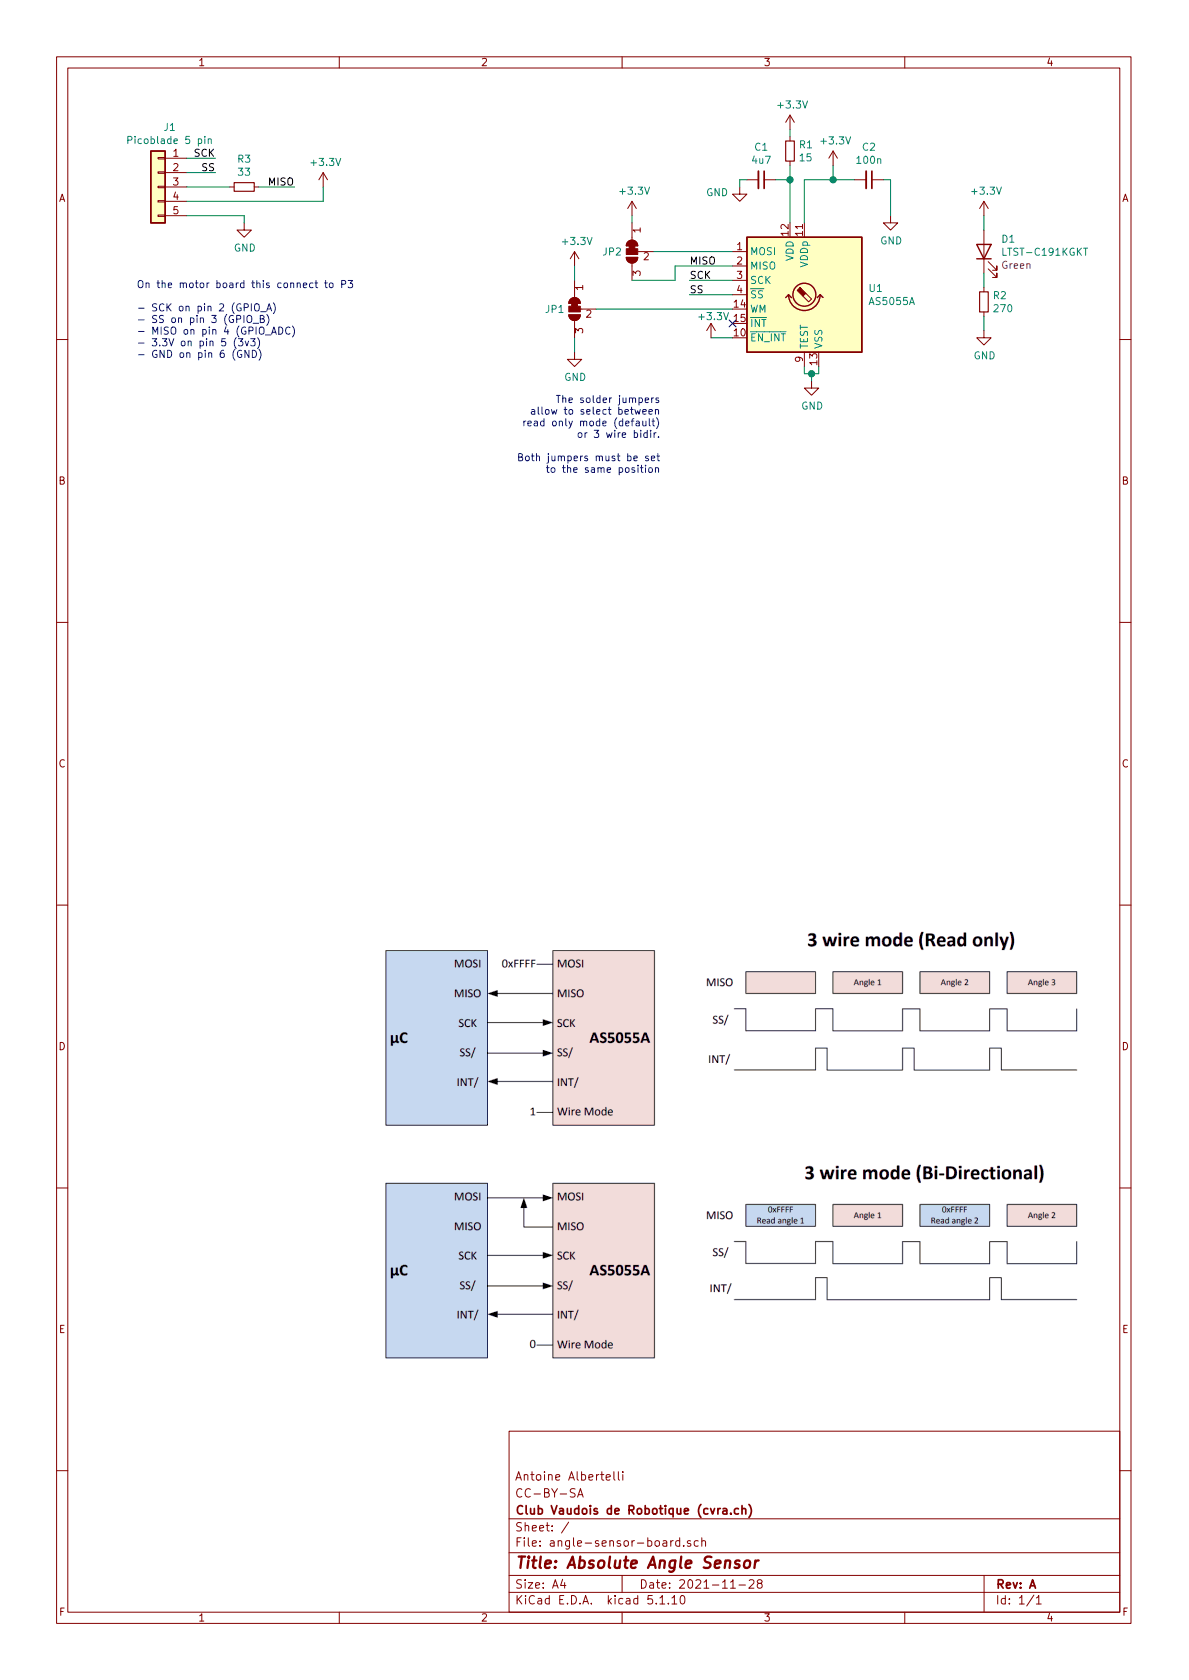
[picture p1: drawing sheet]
EESchema Schematic File Version 4
EELAYER 30 0
EELAYER END
$Descr A4 8268 11693 portrait
encoding utf-8
Sheet 1 1
Title "Absolute Angle Sensor"
Date "2021-11-28"
Rev "A"
Comp "Club Vaudois de Robotique (cvra.ch)"
Comment1 "CC-BY-SA"
Comment2 "Antoine Albertelli"
Comment3 ""
Comment4 ""
$EndDescr
$Comp
L Connector_Generic:Conn_01x05 J1
U 1 1
P 1100 1300
F 0 "J1" H 1018 1717 50  0000 C CNN
F 1 "Picoblade 5 pin" H 1018 1626 50  0000 C CNN
F 2 "Connector_Molex:Molex_PicoBlade_53261-0571_1x05-1MP_P1.25mm_Horizontal" H 1100 1300 50  0001 C CNN
F 3 "https://www.molex.com/pdm_docs/sd/532610571_sd.pdf" H 1100 1300 50  0001 C CNN
F 4 "WM7623CT-ND" H 1100 1300 50  0001 C CNN "digikey#"
	1    1100 1300
	-1   0    0    -1  
$EndComp
$Comp
L power:GND #PWR0101
U 1 1
P 1700 1550
F 0 "#PWR0101" H 1700 1300 50  0001 C CNN
F 1 "GND" H 1705 1377 50  0000 C CNN
F 2 "" H 1700 1550 50  0001 C CNN
F 3 "" H 1700 1550 50  0001 C CNN
	1    1700 1550
	1    0    0    -1  
$EndComp
Wire Wire Line
	1300 1500 1700 1500
Wire Wire Line
	1700 1500 1700 1550
$Comp
L power:+3.3V #PWR0102
U 1 1
P 2250 1300
F 0 "#PWR0102" H 2250 1150 50  0001 C CNN
F 1 "+3.3V" H 2265 1473 50  0000 C CNN
F 2 "" H 2250 1300 50  0001 C CNN
F 3 "" H 2250 1300 50  0001 C CNN
	1    2250 1300
	1    0    0    -1  
$EndComp
Wire Wire Line
	1300 1400 2250 1400
Wire Wire Line
	2250 1400 2250 1300
Text Label 1500 1200 2    50   ~ 0
SS
Text Label 1500 1100 2    50   ~ 0
SCK
Wire Wire Line
	1500 1200 1300 1200
Text Label 2050 1300 2    50   ~ 0
MISO
Wire Wire Line
	1500 1100 1300 1100
Text Notes 950  2500 0    50   ~ 0
On the motor board this connect to P3\n\n- SCK on pin 2 (GPIO_A)\n- SS on pin 3 (GPIO_B)\n- MISO on pin 4 (GPIO_ADC)\n- 3.3V on pin 5 (3v3)\n- GND on pin 6 (GND)
$Comp
L Device:R_Small R1
U 1 1
P 5500 1050
F 0 "R1" H 5559 1096 50  0000 L CNN
F 1 "15" H 5559 1005 50  0000 L CNN
F 2 "Resistor_SMD:R_0603_1608Metric_Pad0.98x0.95mm_HandSolder" H 5500 1050 50  0001 C CNN
F 3 "https://www.te.com/commerce/DocumentDelivery/DDEController?Action=srchrtrv&DocNm=1773204-3&DocType=DS&DocLang=English" H 5500 1050 50  0001 C CNN
F 4 "A129666CT-ND" H 5500 1050 50  0001 C CNN "digikey#"
	1    5500 1050
	1    0    0    -1  
$EndComp
$Comp
L Device:C_Small C1
U 1 1
P 5300 1250
F 0 "C1" V 5071 1250 50  0000 C CNN
F 1 "4u7" V 5162 1250 50  0000 C CNN
F 2 "Capacitor_SMD:C_0603_1608Metric_Pad1.08x0.95mm_HandSolder" H 5300 1250 50  0001 C CNN
F 3 "https://media.digikey.com/pdf/Data%20Sheets/Samsung%20PDFs/CL10A475KQ8NNNC_Spec.pdf" H 5300 1250 50  0001 C CNN
F 4 "1276-1045-1-ND" V 5300 1250 50  0001 C CNN "digikey#"
	1    5300 1250
	0    1    1    0   
$EndComp
$Comp
L power:+3.3V #PWR0103
U 1 1
P 5500 900
F 0 "#PWR0103" H 5500 750 50  0001 C CNN
F 1 "+3.3V" H 5515 1073 50  0000 C CNN
F 2 "" H 5500 900 50  0001 C CNN
F 3 "" H 5500 900 50  0001 C CNN
	1    5500 900 
	1    0    0    -1  
$EndComp
Wire Wire Line
	5400 1250 5500 1250
Wire Wire Line
	5500 1250 5500 1150
Wire Wire Line
	5500 1250 5500 1550
Connection ~ 5500 1250
$Comp
L power:GND #PWR0104
U 1 1
P 5150 1300
F 0 "#PWR0104" H 5150 1050 50  0001 C CNN
F 1 "GND" H 5072 1263 50  0000 R CNN
F 2 "" H 5150 1300 50  0001 C CNN
F 3 "" H 5150 1300 50  0001 C CNN
	1    5150 1300
	1    0    0    -1  
$EndComp
Wire Wire Line
	5200 1250 5150 1250
Wire Wire Line
	5150 1250 5150 1300
Wire Wire Line
	5500 950  5500 900 
$Comp
L power:+3.3V #PWR0105
U 1 1
P 5800 1150
F 0 "#PWR0105" H 5800 1000 50  0001 C CNN
F 1 "+3.3V" H 5815 1323 50  0000 C CNN
F 2 "" H 5800 1150 50  0001 C CNN
F 3 "" H 5800 1150 50  0001 C CNN
	1    5800 1150
	1    0    0    -1  
$EndComp
Wire Wire Line
	5600 1550 5600 1250
Wire Wire Line
	5600 1250 5800 1250
Wire Wire Line
	5800 1250 5800 1150
$Comp
L Device:C_Small C2
U 1 1
P 6050 1250
F 0 "C2" V 5821 1250 50  0000 C CNN
F 1 "100n" V 5912 1250 50  0000 C CNN
F 2 "Capacitor_SMD:C_0603_1608Metric_Pad1.08x0.95mm_HandSolder" H 6050 1250 50  0001 C CNN
F 3 "~" H 6050 1250 50  0001 C CNN
F 4 "1276-1006-1-ND" V 6050 1250 50  0001 C CNN "digikey#"
	1    6050 1250
	0    1    1    0   
$EndComp
$Comp
L power:GND #PWR0106
U 1 1
P 6200 1500
F 0 "#PWR0106" H 6200 1250 50  0001 C CNN
F 1 "GND" H 6205 1327 50  0000 C CNN
F 2 "" H 6200 1500 50  0001 C CNN
F 3 "" H 6200 1500 50  0001 C CNN
	1    6200 1500
	1    0    0    -1  
$EndComp
Wire Wire Line
	6200 1500 6200 1250
Wire Wire Line
	6200 1250 6150 1250
Wire Wire Line
	5800 1250 5950 1250
Connection ~ 5800 1250
$Comp
L power:GND #PWR0107
U 1 1
P 5650 2650
F 0 "#PWR0107" H 5650 2400 50  0001 C CNN
F 1 "GND" H 5655 2477 50  0000 C CNN
F 2 "" H 5650 2650 50  0001 C CNN
F 3 "" H 5650 2650 50  0001 C CNN
	1    5650 2650
	1    0    0    -1  
$EndComp
Wire Wire Line
	5600 2550 5600 2600
Wire Wire Line
	5600 2600 5650 2600
Wire Wire Line
	5650 2600 5650 2650
Wire Wire Line
	5650 2600 5700 2600
Wire Wire Line
	5700 2600 5700 2550
Connection ~ 5650 2600
$Comp
L power:GND #PWR0108
U 1 1
P 4000 2450
F 0 "#PWR0108" H 4000 2200 50  0001 C CNN
F 1 "GND" H 4005 2277 50  0000 C CNN
F 2 "" H 4000 2450 50  0001 C CNN
F 3 "" H 4000 2450 50  0001 C CNN
	1    4000 2450
	1    0    0    -1  
$EndComp
$Comp
L power:+3.3V #PWR0109
U 1 1
P 4950 2350
F 0 "#PWR0109" H 4950 2200 50  0001 C CNN
F 1 "+3.3V" H 4965 2500 50  0000 C CNN
F 2 "" H 4950 2350 50  0001 C CNN
F 3 "" H 4950 2350 50  0001 C CNN
	1    4950 2350
	1    0    0    -1  
$EndComp
Wire Wire Line
	4950 2350 5100 2350
NoConn ~ 5100 2250
Text Label 4800 2050 0    50   ~ 0
SS
Wire Wire Line
	4800 2050 5100 2050
Text Label 4800 1950 0    50   ~ 0
SCK
Wire Wire Line
	4800 1950 5100 1950
$Comp
L power:+3.3V #PWR0110
U 1 1
P 4400 1500
F 0 "#PWR0110" H 4400 1350 50  0001 C CNN
F 1 "+3.3V" H 4415 1673 50  0000 C CNN
F 2 "" H 4400 1500 50  0001 C CNN
F 3 "" H 4400 1500 50  0001 C CNN
	1    4400 1500
	1    0    0    -1  
$EndComp
Text Label 4800 1850 0    50   ~ 0
MISO
Text Notes 4600 3300 2    50   ~ 0
The solder jumpers\nallow to select between\nread only mode (default)\nor 3 wire bidir.\n\nBoth jumpers must be set\nto the same position
$Comp
L Device:LED D1
U 1 1
P 6850 1750
F 0 "D1" V 6934 1632 50  0000 R CNN
F 1 "LTST-C191KGKT" V 6843 1632 50  0000 R CNN
F 2 "LED_SMD:LED_0603_1608Metric_Castellated" H 6850 1750 50  0001 C CNN
F 3 "https://optoelectronics.liteon.com/upload/download/DS22-2000-228/LTST-C191KGKT.PDF" H 6850 1750 50  0001 C CNN
F 4 "160-1446-1-ND" V 6850 1750 50  0001 C CNN "digikey#"
F 5 "Green" V 6752 1632 50  0000 R CNN "color"
	1    6850 1750
	0    -1   -1   0   
$EndComp
$Comp
L Device:R_Small R2
U 1 1
P 6850 2100
F 0 "R2" H 6909 2146 50  0000 L CNN
F 1 "270" H 6909 2055 50  0000 L CNN
F 2 "Resistor_SMD:R_0603_1608Metric_Pad0.98x0.95mm_HandSolder" H 6850 2100 50  0001 C CNN
F 3 "https://www.te.com/commerce/DocumentDelivery/DDEController?Action=srchrtrv&DocNm=1773204-3&DocType=DS&DocLang=English" H 6850 2100 50  0001 C CNN
F 4 "A129681CT-ND" H 6850 2100 50  0001 C CNN "digikey#"
	1    6850 2100
	1    0    0    -1  
$EndComp
$Comp
L power:GND #PWR0111
U 1 1
P 6850 2300
F 0 "#PWR0111" H 6850 2050 50  0001 C CNN
F 1 "GND" H 6855 2127 50  0000 C CNN
F 2 "" H 6850 2300 50  0001 C CNN
F 3 "" H 6850 2300 50  0001 C CNN
	1    6850 2300
	1    0    0    -1  
$EndComp
$Comp
L power:+3.3V #PWR0112
U 1 1
P 6850 1500
F 0 "#PWR0112" H 6850 1350 50  0001 C CNN
F 1 "+3.3V" H 6865 1673 50  0000 C CNN
F 2 "" H 6850 1500 50  0001 C CNN
F 3 "" H 6850 1500 50  0001 C CNN
	1    6850 1500
	1    0    0    -1  
$EndComp
Wire Wire Line
	6850 1500 6850 1600
Wire Wire Line
	6850 1900 6850 2000
Wire Wire Line
	6850 2200 6850 2300
$Comp
L Device:R_Small R3
U 1 1
P 1700 1300
F 0 "R3" V 1504 1300 50  0000 C CNN
F 1 "33" V 1595 1300 50  0000 C CNN
F 2 "Resistor_SMD:R_0603_1608Metric_Pad0.98x0.95mm_HandSolder" H 1700 1300 50  0001 C CNN
F 3 "https://www.te.com/commerce/DocumentDelivery/DDEController?Action=srchrtrv&DocNm=1773204-3&DocType=DS&DocLang=English" H 1700 1300 50  0001 C CNN
F 4 "A130082CT-ND" V 1700 1300 50  0001 C CNN "digikey#"
	1    1700 1300
	0    1    1    0   
$EndComp
Wire Wire Line
	1300 1300 1600 1300
Wire Wire Line
	1800 1300 2050 1300
$Comp
L Jumper:SolderJumper_3_Bridged12 JP2
U 1 1
P 4400 1750
F 0 "JP2" V 4400 1817 50  0000 L CNN
F 1 "SolderJumper_3_Bridged12" H 4400 1864 50  0001 C CNN
F 2 "Jumper:SolderJumper-3_P1.3mm_Bridged12_RoundedPad1.0x1.5mm" H 4400 1750 50  0001 C CNN
F 3 "~" H 4400 1750 50  0001 C CNN
	1    4400 1750
	0    -1   1    0   
$EndComp
$Comp
L Jumper:SolderJumper_3_Bridged12 JP1
U 1 1
P 4000 2150
F 0 "JP1" V 4000 2217 50  0000 L CNN
F 1 "SolderJumper_3_Bridged12" H 4000 2264 50  0001 C CNN
F 2 "Jumper:SolderJumper-3_P1.3mm_Bridged12_RoundedPad1.0x1.5mm" H 4000 2150 50  0001 C CNN
F 3 "~" H 4000 2150 50  0001 C CNN
	1    4000 2150
	0    -1   1    0   
$EndComp
$Comp
L Sensor_Magnetic:AS5055A U1
U 1 1
P 5600 2050
F 0 "U1" H 6044 2096 50  0000 L CNN
F 1 "AS5055A" H 6044 2005 50  0000 L CNN
F 2 "Package_DFN_QFN:QFN-16-1EP_4x4mm_P0.65mm_EP2.7x2.7mm" H 5600 1300 50  0001 C CNN
F 3 "https://ams.com/documents/20143/36005/AS5055A_DS000304_2-00.pdf" H 3450 3650 50  0001 C CNN
F 4 "AS5055A-BQFMCT-ND" H 5600 2050 50  0001 C CNN "digikey#"
	1    5600 2050
	1    0    0    -1  
$EndComp
Wire Wire Line
	5100 1750 4550 1750
Wire Wire Line
	4400 1500 4400 1550
Wire Wire Line
	4400 1950 4700 1950
Wire Wire Line
	4700 1950 4700 1850
Wire Wire Line
	4700 1850 5100 1850
$Comp
L power:+3.3V #PWR0113
U 1 1
P 4000 1850
F 0 "#PWR0113" H 4000 1700 50  0001 C CNN
F 1 "+3.3V" H 4015 2023 50  0000 C CNN
F 2 "" H 4000 1850 50  0001 C CNN
F 3 "" H 4000 1850 50  0001 C CNN
	1    4000 1850
	1    0    0    -1  
$EndComp
Wire Wire Line
	4000 1850 4000 1950
Wire Wire Line
	4000 2450 4000 2350
Wire Wire Line
	4150 2150 5100 2150
$EndSCHEMATC
